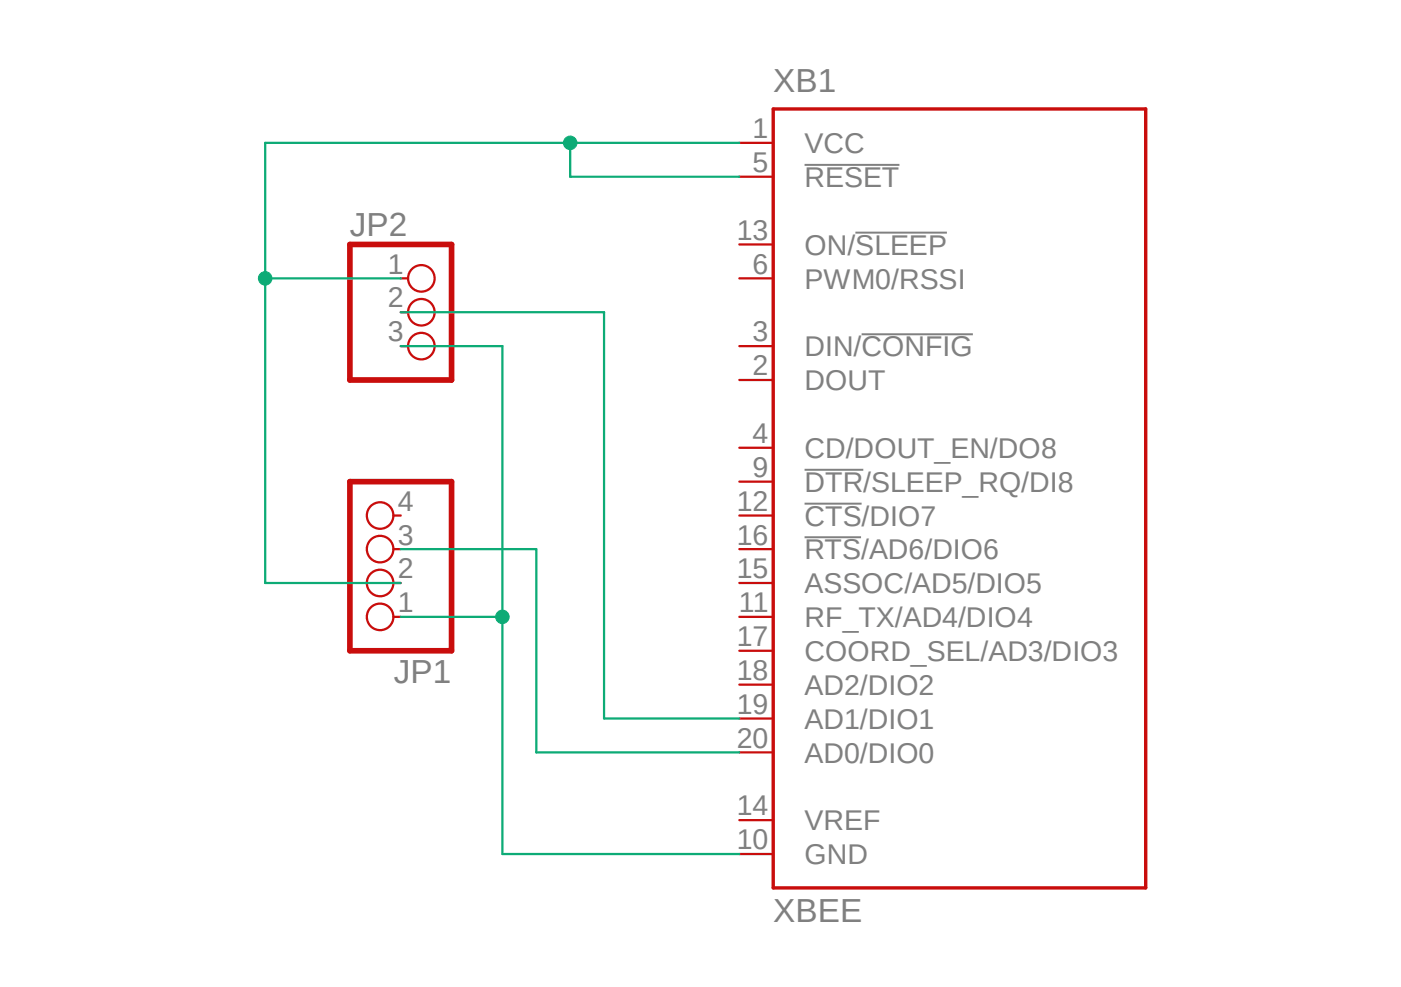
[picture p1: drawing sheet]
<?xml version="1.0" encoding="utf-8"?>
<!DOCTYPE eagle SYSTEM "eagle.dtd">
<eagle version="9.5.1">
<drawing>
<settings>
<setting alwaysvectorfont="no"/>
<setting verticaltext="up"/>
</settings>
<grid distance="0.1" unitdist="inch" unit="inch" style="lines" multiple="1" display="no" altdistance="0.01" altunitdist="inch" altunit="inch"/>
<schematic xreflabel="%F%N/%S.%C%R" xrefpart="/%S.%C%R">
<libraries>
<library name="maxstream">
<symbols>
<symbol name="XBEE">
<wire x1="-12.7" y1="27.94" x2="-12.7" y2="-30.48" width="0.254" layer="94"/>
<wire x1="-12.7" y1="-30.48" x2="15.24" y2="-30.48" width="0.254" layer="94"/>
<wire x1="15.24" y1="-30.48" x2="15.24" y2="27.94" width="0.254" layer="94"/>
<wire x1="15.24" y1="27.94" x2="-12.7" y2="27.94" width="0.254" layer="94"/>
<text x="-12.7" y="29.21" size="1.778" layer="95">&gt;NAME</text>
<text x="-12.7" y="-33.02" size="1.778" layer="96">&gt;VALUE</text>
<pin name="VCC" x="-15.24" y="25.4" length="short" direction="pwr"/>
<pin name="DOUT" x="-15.24" y="7.62" length="short" direction="out"/>
<pin name="DIN/!CONFIG" x="-15.24" y="10.16" length="short" direction="in"/>
<pin name="CD/DOUT_EN/DO8" x="-15.24" y="2.54" length="short" direction="out"/>
<pin name="!RESET" x="-15.24" y="22.86" length="short" direction="in"/>
<pin name="PWM0/RSSI" x="-15.24" y="15.24" length="short" direction="out"/>
<pin name="!DTR!/SLEEP_RQ/DI8" x="-15.24" y="0" length="short"/>
<pin name="GND" x="-15.24" y="-27.94" length="short" direction="pwr"/>
<pin name="RF_TX/AD4/DIO4" x="-15.24" y="-10.16" length="short"/>
<pin name="!CTS!/DIO7" x="-15.24" y="-2.54" length="short"/>
<pin name="ON/!SLEEP" x="-15.24" y="17.78" length="short" direction="out"/>
<pin name="VREF" x="-15.24" y="-25.4" length="short" direction="in"/>
<pin name="ASSOC/AD5/DIO5" x="-15.24" y="-7.62" length="short"/>
<pin name="!RTS!/AD6/DIO6" x="-15.24" y="-5.08" length="short"/>
<pin name="COORD_SEL/AD3/DIO3" x="-15.24" y="-12.7" length="short"/>
<pin name="AD2/DIO2" x="-15.24" y="-15.24" length="short"/>
<pin name="AD1/DIO1" x="-15.24" y="-17.78" length="short"/>
<pin name="AD0/DIO0" x="-15.24" y="-20.32" length="short"/>
</symbol>
</symbols>
<devicesets>
<deviceset name="XBEE" prefix="XB">
<gates>
<gate name="G$1" symbol="XBEE" x="0" y="0"/>
</gates>
<devices>
<device name="" package="XBEE">
<connects>
<connect gate="G$1" pin="!CTS!/DIO7" pad="12"/>
<connect gate="G$1" pin="!DTR!/SLEEP_RQ/DI8" pad="9"/>
<connect gate="G$1" pin="!RESET" pad="5"/>
<connect gate="G$1" pin="!RTS!/AD6/DIO6" pad="16"/>
<connect gate="G$1" pin="AD0/DIO0" pad="20"/>
<connect gate="G$1" pin="AD1/DIO1" pad="19"/>
<connect gate="G$1" pin="AD2/DIO2" pad="18"/>
<connect gate="G$1" pin="ASSOC/AD5/DIO5" pad="15"/>
<connect gate="G$1" pin="CD/DOUT_EN/DO8" pad="4"/>
<connect gate="G$1" pin="COORD_SEL/AD3/DIO3" pad="17"/>
<connect gate="G$1" pin="DIN/!CONFIG" pad="3"/>
<connect gate="G$1" pin="DOUT" pad="2"/>
<connect gate="G$1" pin="GND" pad="10"/>
<connect gate="G$1" pin="ON/!SLEEP" pad="13"/>
<connect gate="G$1" pin="PWM0/RSSI" pad="6"/>
<connect gate="G$1" pin="RF_TX/AD4/DIO4" pad="11"/>
<connect gate="G$1" pin="VCC" pad="1"/>
<connect gate="G$1" pin="VREF" pad="14"/>
</connects>
<package3dinstances>
<package3dinstance package3d_urn="urn:adsk.eagle:package:18007/1"/>
</package3dinstances>
<technologies>
<technology name="">
<attribute name="MF" value="" constant="no"/>
<attribute name="MPN" value="XBP24-Z7UIT-004" constant="no"/>
<attribute name="OC_FARNELL" value="1751799" constant="no"/>
<attribute name="OC_NEWARK" value="34R5507" constant="no"/>
<attribute name="POPULARITY" value="0" constant="no"/>
</technology>
</technologies>
</device>
<device name="-PRO" package="XBEE-PRO">
<connects>
<connect gate="G$1" pin="!CTS!/DIO7" pad="12"/>
<connect gate="G$1" pin="!DTR!/SLEEP_RQ/DI8" pad="9"/>
<connect gate="G$1" pin="!RESET" pad="5"/>
<connect gate="G$1" pin="!RTS!/AD6/DIO6" pad="16"/>
<connect gate="G$1" pin="AD0/DIO0" pad="20"/>
<connect gate="G$1" pin="AD1/DIO1" pad="19"/>
<connect gate="G$1" pin="AD2/DIO2" pad="18"/>
<connect gate="G$1" pin="ASSOC/AD5/DIO5" pad="15"/>
<connect gate="G$1" pin="CD/DOUT_EN/DO8" pad="4"/>
<connect gate="G$1" pin="COORD_SEL/AD3/DIO3" pad="17"/>
<connect gate="G$1" pin="DIN/!CONFIG" pad="3"/>
<connect gate="G$1" pin="DOUT" pad="2"/>
<connect gate="G$1" pin="GND" pad="10"/>
<connect gate="G$1" pin="ON/!SLEEP" pad="13"/>
<connect gate="G$1" pin="PWM0/RSSI" pad="6"/>
<connect gate="G$1" pin="RF_TX/AD4/DIO4" pad="11"/>
<connect gate="G$1" pin="VCC" pad="1"/>
<connect gate="G$1" pin="VREF" pad="14"/>
</connects>
<package3dinstances>
<package3dinstance package3d_urn="urn:adsk.eagle:package:18008/1"/>
</package3dinstances>
<technologies>
<technology name="">
<attribute name="MF" value="" constant="no"/>
<attribute name="MPN" value="XBP24-AWI-001" constant="no"/>
<attribute name="OC_FARNELL" value="1337916" constant="no"/>
<attribute name="OC_NEWARK" value="42M2667" constant="no"/>
<attribute name="POPULARITY" value="6" constant="no"/>
</technology>
</technologies>
</device>
</devices>
</deviceset>
</devicesets>
</library>
<library name="pinhead">
<symbols>
<symbol name="PINHD4">
<wire x1="-6.35" y1="-5.08" x2="1.27" y2="-5.08" width="0.4064" layer="94"/>
<wire x1="1.27" y1="-5.08" x2="1.27" y2="7.62" width="0.4064" layer="94"/>
<wire x1="1.27" y1="7.62" x2="-6.35" y2="7.62" width="0.4064" layer="94"/>
<wire x1="-6.35" y1="7.62" x2="-6.35" y2="-5.08" width="0.4064" layer="94"/>
<text x="-6.35" y="8.255" size="1.778" layer="95">&gt;NAME</text>
<text x="-6.35" y="-7.62" size="1.778" layer="96">&gt;VALUE</text>
<pin name="1" x="-2.54" y="5.08" visible="pad" length="short" direction="pas" function="dot"/>
<pin name="2" x="-2.54" y="2.54" visible="pad" length="short" direction="pas" function="dot"/>
<pin name="3" x="-2.54" y="0" visible="pad" length="short" direction="pas" function="dot"/>
<pin name="4" x="-2.54" y="-2.54" visible="pad" length="short" direction="pas" function="dot"/>
</symbol>
<symbol name="PINHD3">
<wire x1="-6.35" y1="-5.08" x2="1.27" y2="-5.08" width="0.4064" layer="94"/>
<wire x1="1.27" y1="-5.08" x2="1.27" y2="5.08" width="0.4064" layer="94"/>
<wire x1="1.27" y1="5.08" x2="-6.35" y2="5.08" width="0.4064" layer="94"/>
<wire x1="-6.35" y1="5.08" x2="-6.35" y2="-5.08" width="0.4064" layer="94"/>
<text x="-6.35" y="5.715" size="1.778" layer="95">&gt;NAME</text>
<text x="-6.35" y="-7.62" size="1.778" layer="96">&gt;VALUE</text>
<pin name="1" x="-2.54" y="2.54" visible="pad" length="short" direction="pas" function="dot"/>
<pin name="2" x="-2.54" y="0" visible="pad" length="short" direction="pas" function="dot"/>
<pin name="3" x="-2.54" y="-2.54" visible="pad" length="short" direction="pas" function="dot"/>
</symbol>
</symbols>
<devicesets>
<deviceset name="PINHD-1X4" prefix="JP" uservalue="yes">
<gates>
<gate name="A" symbol="PINHD4" x="0" y="0"/>
</gates>
<devices>
<device name="" package="1X04">
<connects>
<connect gate="A" pin="1" pad="1"/>
<connect gate="A" pin="2" pad="2"/>
<connect gate="A" pin="3" pad="3"/>
<connect gate="A" pin="4" pad="4"/>
</connects>
<package3dinstances>
<package3dinstance package3d_urn="urn:adsk.eagle:package:22407/2"/>
</package3dinstances>
<technologies>
<technology name="">
<attribute name="POPULARITY" value="91" constant="no"/>
</technology>
</technologies>
</device>
<device name="/90" package="1X04/90">
<connects>
<connect gate="A" pin="1" pad="1"/>
<connect gate="A" pin="2" pad="2"/>
<connect gate="A" pin="3" pad="3"/>
<connect gate="A" pin="4" pad="4"/>
</connects>
<package3dinstances>
<package3dinstance package3d_urn="urn:adsk.eagle:package:22404/2"/>
</package3dinstances>
<technologies>
<technology name="">
<attribute name="POPULARITY" value="9" constant="no"/>
</technology>
</technologies>
</device>
</devices>
</deviceset>
<deviceset name="PINHD-1X3" prefix="JP" uservalue="yes">
<gates>
<gate name="A" symbol="PINHD3" x="0" y="0"/>
</gates>
<devices>
<device name="" package="1X03">
<connects>
<connect gate="A" pin="1" pad="1"/>
<connect gate="A" pin="2" pad="2"/>
<connect gate="A" pin="3" pad="3"/>
</connects>
<package3dinstances>
<package3dinstance package3d_urn="urn:adsk.eagle:package:22458/2"/>
</package3dinstances>
<technologies>
<technology name="">
<attribute name="POPULARITY" value="92" constant="no"/>
</technology>
</technologies>
</device>
<device name="/90" package="1X03/90">
<connects>
<connect gate="A" pin="1" pad="1"/>
<connect gate="A" pin="2" pad="2"/>
<connect gate="A" pin="3" pad="3"/>
</connects>
<package3dinstances>
<package3dinstance package3d_urn="urn:adsk.eagle:package:22459/2"/>
</package3dinstances>
<technologies>
<technology name="">
<attribute name="POPULARITY" value="17" constant="no"/>
</technology>
</technologies>
</device>
</devices>
</deviceset>
</devicesets>
</library>
</libraries>
<attributes>
</attributes>
<variantdefs>
</variantdefs>
<classes>
<class number="0" name="default" width="0" drill="0">
</class>
</classes>
<parts>
<part name="XB1" library="maxstream" deviceset="XBEE" device="" package3d_urn="urn:adsk.eagle:package:18007/1"/>
<part name="JP1" library="pinhead" deviceset="PINHD-1X4" device="" package3d_urn="urn:adsk.eagle:package:22407/2"/>
<part name="JP2" library="pinhead" deviceset="PINHD-1X3" device="" package3d_urn="urn:adsk.eagle:package:22458/2"/>
</parts>
<sheets>
<sheet>
<plain>
</plain>
<instances>
<instance part="XB1" gate="G$1" x="43.18" y="53.34" smashed="yes">
<attribute name="NAME" x="30.48" y="82.55" size="1.778" layer="95"/>
<attribute name="VALUE" x="30.48" y="20.32" size="1.778" layer="96"/>
</instance>
<instance part="JP1" gate="A" x="0" y="48.26" smashed="yes" rot="R180">
<attribute name="NAME" x="6.35" y="40.005" size="1.778" layer="95" rot="R180"/>
<attribute name="VALUE" x="6.35" y="55.88" size="1.778" layer="96" rot="R180"/>
</instance>
<instance part="JP2" gate="A" x="5.08" y="66.04" smashed="yes">
<attribute name="NAME" x="-1.27" y="71.755" size="1.778" layer="95"/>
<attribute name="VALUE" x="-1.27" y="58.42" size="1.778" layer="96"/>
</instance>
</instances>
<busses>
</busses>
<nets>
<net name="N$1" class="0">
<segment>
<pinref part="XB1" gate="G$1" pin="VCC"/>
<pinref part="XB1" gate="G$1" pin="!RESET"/>
<wire x1="15.24" y1="78.74" x2="27.94" y2="78.74" width="0.1524" layer="91"/>
<wire x1="27.94" y1="76.2" x2="15.24" y2="76.2" width="0.1524" layer="91"/>
<wire x1="15.24" y1="76.2" x2="15.24" y2="78.74" width="0.1524" layer="91"/>
<wire x1="15.24" y1="78.74" x2="-7.62" y2="78.74" width="0.1524" layer="91"/>
<junction x="15.24" y="78.74"/>
<wire x1="-7.62" y1="78.74" x2="-7.62" y2="68.58" width="0.1524" layer="91"/>
<pinref part="JP1" gate="A" pin="2"/>
<wire x1="-7.62" y1="68.58" x2="-7.62" y2="45.72" width="0.1524" layer="91"/>
<wire x1="-7.62" y1="45.72" x2="2.54" y2="45.72" width="0.1524" layer="91"/>
<pinref part="JP2" gate="A" pin="1"/>
<wire x1="2.54" y1="68.58" x2="-7.62" y2="68.58" width="0.1524" layer="91"/>
<junction x="-7.62" y="68.58"/>
</segment>
</net>
<net name="N$2" class="0">
<segment>
<pinref part="XB1" gate="G$1" pin="GND"/>
<wire x1="27.94" y1="25.4" x2="10.16" y2="25.4" width="0.1524" layer="91"/>
<wire x1="10.16" y1="25.4" x2="10.16" y2="43.18" width="0.1524" layer="91"/>
<wire x1="10.16" y1="43.18" x2="2.54" y2="43.18" width="0.1524" layer="91"/>
<pinref part="JP1" gate="A" pin="1"/>
<pinref part="JP2" gate="A" pin="3"/>
<wire x1="10.16" y1="43.18" x2="10.16" y2="63.5" width="0.1524" layer="91"/>
<wire x1="10.16" y1="63.5" x2="2.54" y2="63.5" width="0.1524" layer="91"/>
<junction x="10.16" y="43.18"/>
</segment>
</net>
<net name="N$3" class="0">
<segment>
<pinref part="XB1" gate="G$1" pin="AD0/DIO0"/>
<wire x1="27.94" y1="33.02" x2="12.7" y2="33.02" width="0.1524" layer="91"/>
<wire x1="12.7" y1="33.02" x2="12.7" y2="48.26" width="0.1524" layer="91"/>
<wire x1="12.7" y1="48.26" x2="2.54" y2="48.26" width="0.1524" layer="91"/>
<pinref part="JP1" gate="A" pin="3"/>
</segment>
</net>
<net name="N$4" class="0">
<segment>
<pinref part="XB1" gate="G$1" pin="AD1/DIO1"/>
<wire x1="27.94" y1="35.56" x2="17.78" y2="35.56" width="0.1524" layer="91"/>
<pinref part="JP2" gate="A" pin="2"/>
<wire x1="17.78" y1="35.56" x2="17.78" y2="66.04" width="0.1524" layer="91"/>
<wire x1="17.78" y1="66.04" x2="2.54" y2="66.04" width="0.1524" layer="91"/>
</segment>
</net>
</nets>
</sheet>
</sheets>
</schematic>
</drawing>
<compatibility>
<note version="8.2" severity="warning">
Since Version 8.2, EAGLE supports online libraries. The ids
of those online libraries will not be understood (or retained)
with this version.
</note>
<note version="8.3" severity="warning">
Since Version 8.3, EAGLE supports URNs for individual library
assets (packages, symbols, and devices). The URNs of those assets
will not be understood (or retained) with this version.
</note>
<note version="8.3" severity="warning">
Since Version 8.3, EAGLE supports the association of 3D packages
with devices in libraries, schematics, and board files. Those 3D
packages will not be understood (or retained) with this version.
</note>
</compatibility>
</eagle>
